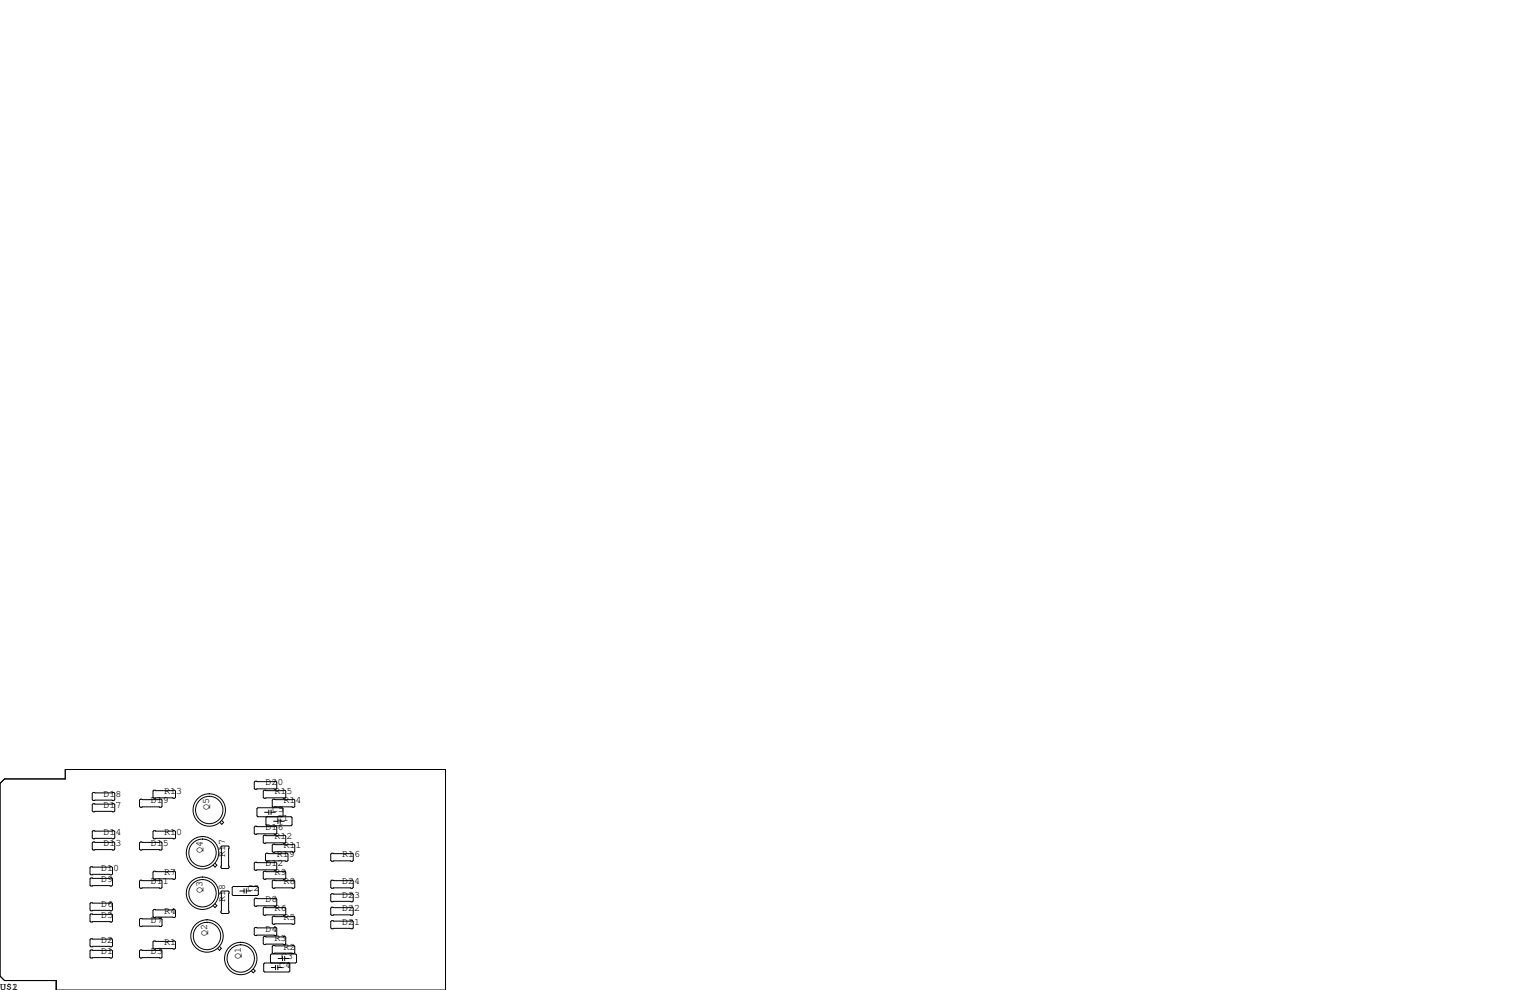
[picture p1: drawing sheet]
<svg xmlns="http://www.w3.org/2000/svg" width="432mm" height="279mm" viewBox="0 0 432 279" stroke-linecap="round" stroke-linejoin="round" font-family="sans-serif">
<g fill="none" stroke="#000" stroke-width=".28">
<path d="M0 221.1l1.3-1.3h17.1v-2.6h107.3v62.2h-109.8v-2.7h-14.6l-1.3-1.2zM26.3 237.6h5.8l.3 .3v1.7l-.3 .3h-5.8l-.3-.3v-1.7zM26.3 223.6h5.8l.3 .3v1.8l-.3 .2h-5.8l-.3-.2v-1.8zM26.3 226.8h5.8l.3 .3v1.8l-.3 .2h-5.8l-.3-.2v-1.8zM26.3 234.4h5.8l.3 .3v1.8l-.3 .2h-5.8l-.3-.2v-1.8zM39.6 225.6h5.9l.2 .2v1.8l-.2 .2h-5.9l-.2-.2v-1.8zM39.6 237.6h5.9l.2 .3v1.7l-.2 .3h-5.9l-.2-.3v-1.7zM43.4 223h5.9l.2 .3v1.7l-.2 .3h-5.9l-.2-.3v-1.7zM43.4 234.4h5.9l.2 .3v1.8l-.2 .2h-5.9l-.2-.2v-1.8zM62.4 239l.2-.2h1.8l.2 .2v5.9l-.2 .2h-1.8l-.2-.2zM62.6 231.6l.5 .5-.5 .5-.5-.5M72 220.5h5.9l.2 .2v1.8l-.2 .3h-5.9l-.2-.3v-1.8z"/>
<path d="M72 233.2h5.9l.2 .2v1.8l-.2 .3h-5.9l-.2-.3v-1.8zM74.5 223h5.9l.2 .3v1.7l-.2 .3h-5.9l-.2-.3v-1.7zM74.5 235.7h5.9l.2 .3v1.7l-.2 .3h-5.9l-.2-.3v-1.7zM74.7 229.2h1.2M75.3 230.5l-.2 .3v2l.2 .2h6.9l.2-.2v-2l-.2-.3h-9.4l-.3-.2v-2.1l.3-.2h6.8l.3 .2v2.1l-.3 .2M75.9 228.6v1.3M76.5 228.6v1.3M76.5 229.2h1.2M77.1 225.6h5.8l.3 .2v1.8l-.3 .2h-5.8l-.3-.2v-1.8zM77.1 238.3h5.8l.3 .2v1.8l-.3 .2h-5.8l-.3-.2v-1.8zM77.2 231.8h1.2M78.4 231.1v1.3"/>
<path d="M79.1 231.8h1.2M79.1 231.1v1.3M25.7 244.6h5.8l.3 .3v1.7l-.3 .3h-5.8l-.3-.3v-1.7zM25.7 247.8h5.8l.3 .2v1.8l-.3 .3h-5.8l-.3-.3v-1.8zM25.7 254.8h5.8l.3 .2v1.8l-.3 .2h-5.8l-.3-.2v-1.8zM25.7 257.9h5.8l.3 .3v1.8l-.3 .2h-5.8l-.3-.2v-1.8zM39.4 248.7l.2-.3h5.9l.2 .3v1.7l-.2 .3h-5.9l-.2-.3zM39.4 259.5l.2-.3h5.9l.2 .3v1.7l-.2 .3h-5.9l-.2-.3zM43.2 246.1l.2-.2h5.9l.2 .2v1.8l-.2 .3h-5.9l-.2-.3zM43.2 256.9l.2-.2h5.9l.2 .2v1.8l-.2 .3h-5.9l-.2-.3zM60.7 255.1l.5 .5-.5 .5-.6-.5M60.7 243.6l.5 .6-.5 .5-.6-.5"/>
<path d="M62.4 251.7l.2-.2h1.8l.2 .2v5.9l-.2 .2h-1.8l-.2-.2zM65.5 250.4l.3-.2h6.8l.3 .2v2.1l-.3 .2h-6.8l-.3-.2zM67.7 251.5h1.2M68.9 250.8v1.3M69.5 250.8v1.3M69.5 251.5h1.2M71.8 253.7l.2-.2h5.9l.2 .2v1.8l-.2 .3h-5.9l-.2-.3zM72 243.3h5.9l.2 .3v1.8l-.2 .2h-5.9l-.2-.2v-1.8zM74.3 246.1l.2-.2h5.9l.2 .2v1.8l-.2 .3h-5.9l-.2-.3zM74.3 256.3l.2-.3h5.9l.2 .3v1.8l-.2 .2h-5.9l-.2-.2zM75.2 240.8h5.8l.3 .2v1.8l-.3 .3h-5.8l-.3-.3v-1.8zM76.8 248.7l.3-.3h5.8l.3 .3v1.7l-.3 .3h-5.8l-.3-.3z"/>
<path d="M76.8 258.8l.3-.2h5.8l.3 .2v1.8l-.3 .3h-5.8l-.3-.3zM93.3 256.3l.3-.3h5.8l.3 .3v1.8l-.3 .2h-5.8l-.3-.2zM93.3 248.7l.3-.3h5.8l.3 .3v1.7l-.3 .3h-5.8l-.3-.3zM93.3 252.5l.3-.3h5.8l.3 .3v1.8l-.3 .2h-5.8l-.3-.2zM93.6 240.8h5.8l.3 .2v1.8l-.3 .3h-5.8l-.3-.3v-1.8zM25.7 268.1h5.8l.3 .3v1.7l-.3 .3h-5.8l-.3-.3v-1.7zM25.7 264.9h5.8l.3 .3v1.8l-.3 .2h-5.8l-.3-.2v-1.8zM39.4 268.4l.2-.3h5.9l.2 .3v1.7l-.2 .3h-5.9l-.2-.3zM43.2 265.8l.2-.2h5.9l.2 .2v1.8l-.2 .2h-5.9l-.2-.2zM62 267.1l.5 .6-.5 .5-.6-.5M71.5 273.5l.5 .5-.5 .5-.6-.5M71.8 262l.2-.3h5.9l.2 .3v1.8l-.2 .2h-5.9l-.2-.2z"/>
<path d="M74.3 264.5l.2-.2h5.9l.2 .2v1.8l-.2 .3h-5.9l-.2-.3zM76.6 273h1.2M76.6 271.8l-.3-.3v-2l.3-.3h6.8l.3 .3v2l-.3 .3h-8.7l-.3 .2v2.1l.3 .2h6.8l.3-.2v-2.1l-.3-.2M76.8 267.1l.3-.3h5.8l.3 .3v1.8l-.3 .2h-5.8l-.3-.2zM77.8 272.4v1.3M78.4 272.4v1.3M78.4 273h1.2M78.5 270.5h1.2M79.7 269.9v1.2M80.3 270.5h1.2M80.3 269.9v1.2M93.3 260.1l.3-.3h5.8l.3 .3v1.8l-.3 .2h-5.8l-.3-.2z"/>
<circle cx="59.1" cy="228.6" r="3.9"/>
<circle cx="59.1" cy="228.6" r="4.6"/>
<circle cx="57.1" cy="240.7" r="3.9"/>
<circle cx="57.1" cy="252.1" r="3.9"/>
<circle cx="57.2" cy="240.7" r="4.6"/>
<circle cx="57.2" cy="252.1" r="4.6"/>
<circle cx="58.4" cy="264.2" r="3.9"/>
<circle cx="58.4" cy="264.2" r="4.6"/>
<circle cx="67.9" cy="270.5" r="3.9"/>
<circle cx="67.9" cy="270.5" r="4.6"/>
</g>
<g font-size="2.8">
<text x="74.9" y="221.6">D20</text>
<text x="29.2" y="228">D17</text>
<text x="29.2" y="224.8">D18</text>
<text x="42.5" y="226.7">D19</text>
<text x="46.4" y="224.2">R13</text>
<text x="77.5" y="224.2">R15</text>
<text x="80" y="226.7">R14</text>
<text x="59.1" y="228.6" transform="rotate(-90 59.1 228.6)">Q5</text>
<text x="76.8" y="229.2">C5</text>
<text x="78.1" y="231.8">C1</text>
<text x="29.2" y="238.8">D13</text>
<text x="29.2" y="235.6">D14</text>
<text x="42.5" y="238.8">D15</text>
<text x="46.4" y="235.6">R10</text>
<text x="74.9" y="234.3">D16</text>
<text x="77.5" y="236.9">R12</text>
<text x="80" y="239.4">R11</text>
<text x="28.6" y="245.7">D10</text>
<text x="57.1" y="240.7" transform="rotate(-90 57.1 240.7)">Q4</text>
<text x="63.5" y="241.9" transform="rotate(-90 63.5 241.9)">R17</text>
<text x="74.9" y="244.5">D12</text>
<text x="78.1" y="241.9">R19</text>
<text x="96.5" y="241.9">R16</text>
<text x="28.6" y="248.9">D9</text>
<text x="42.5" y="249.6">D11</text>
<text x="46.4" y="247">R7</text>
<text x="69.8" y="251.5">C2</text>
<text x="77.5" y="247">R9</text>
<text x="80" y="249.6">R8</text>
<text x="96.5" y="249.6">D24</text>
<text x="28.6" y="255.9">D6</text>
<text x="46.4" y="257.8">R4</text>
<text x="57.1" y="252.1" transform="rotate(-90 57.1 252.1)">Q3</text>
<text x="63.5" y="254.6" transform="rotate(-90 63.5 254.6)">R18</text>
<text x="74.9" y="254.6">D8</text>
<text x="77.5" y="257.2">R6</text>
<text x="96.5" y="257.2">D22</text>
<text x="96.5" y="253.4">D23</text>
<text x="28.6" y="259.1">D5</text>
<text x="42.5" y="260.3">D7</text>
<text x="74.9" y="262.9">D4</text>
<text x="80" y="259.7">R5</text>
<text x="96.5" y="261">D21</text>
<text x="28.6" y="269.2">D1</text>
<text x="28.6" y="266.1">D2</text>
<text x="42.5" y="269.2">D3</text>
<text x="46.4" y="266.7">R1</text>
<text x="58.4" y="264.2" transform="rotate(-90 58.4 264.2)">Q2</text>
<text x="77.5" y="265.4">R3</text>
<text x="80" y="268">R2</text>
<text x="67.9" y="270.5" transform="rotate(-90 67.9 270.5)">Q1</text>
<text x="78.7" y="273">C4</text>
<text x="79.4" y="270.5">C3</text>
<text x="0" y="279.4">U$1</text>
<text x="3.4" y="279.4">2</text>
</g>
</svg>
